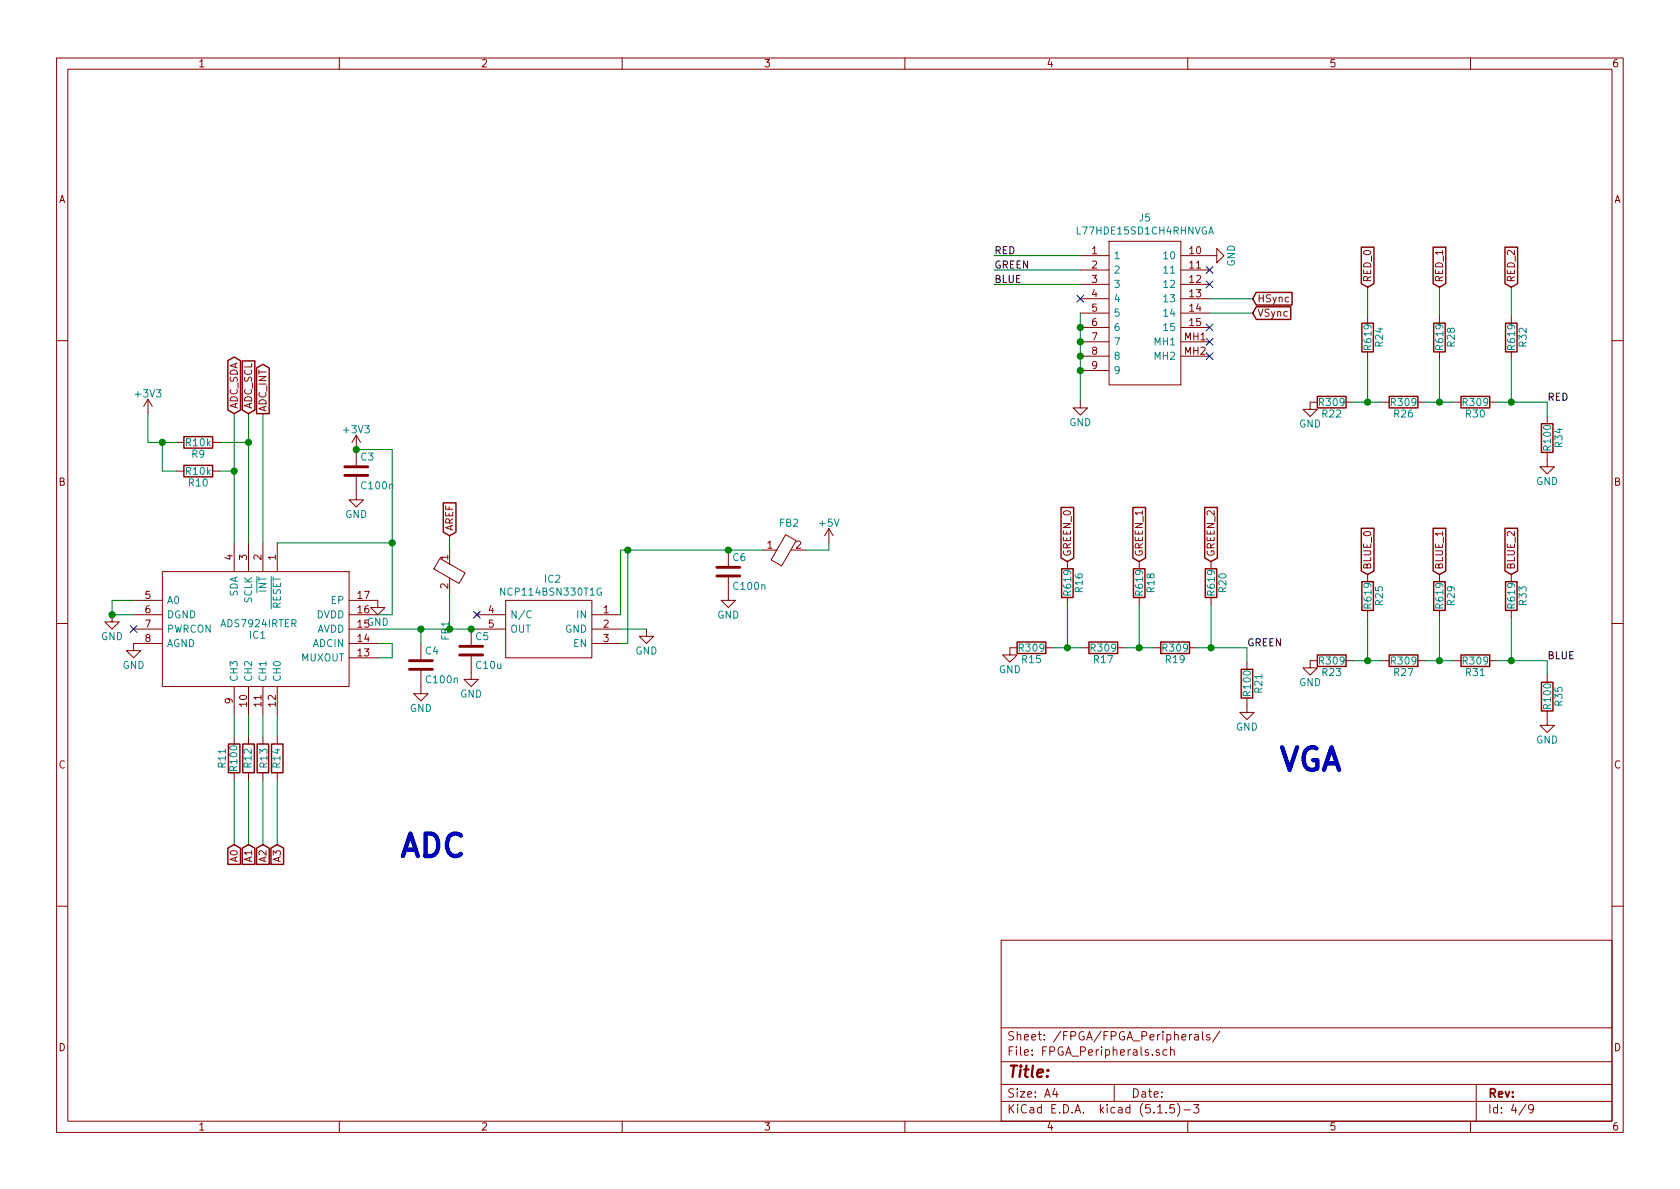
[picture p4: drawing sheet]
EESchema Schematic File Version 4
EELAYER 30 0
EELAYER END
$Descr A4 11693 8268
encoding utf-8
Sheet 4 9
Title ""
Date ""
Rev ""
Comp ""
Comment1 ""
Comment2 ""
Comment3 ""
Comment4 ""
$EndDescr
Wire Wire Line
	1630 4970 1630 5120
Wire Wire Line
	1730 4970 1730 5120
Wire Wire Line
	1830 4970 1830 5120
Wire Wire Line
	1930 4970 1930 5120
Wire Wire Line
	930  4170 780  4170
Wire Wire Line
	780  4170 780  4270
Wire Wire Line
	780  4270 930  4270
Connection ~ 780  4270
Wire Wire Line
	5770 3820 5770 3770
Connection ~ 4370 3820
Wire Wire Line
	4370 3820 4320 3820
Wire Wire Line
	4320 3820 4320 4270
Wire Wire Line
	4320 4470 4370 4470
Wire Wire Line
	4370 3820 4370 4470
Wire Wire Line
	4500 4370 4320 4370
Wire Wire Line
	3130 4370 3130 4120
Wire Wire Line
	3130 3820 3130 3720
Wire Wire Line
	2930 4370 2930 4470
Wire Wire Line
	2630 4270 2730 4270
Wire Wire Line
	2730 4270 2730 3770
Wire Wire Line
	2730 3120 2480 3120
Wire Wire Line
	1930 3770 2730 3770
Connection ~ 2730 3770
Wire Wire Line
	2730 3770 2730 3120
Connection ~ 3130 4370
Connection ~ 2930 4370
Wire Wire Line
	2930 4370 3130 4370
Wire Wire Line
	2630 4370 2930 4370
Wire Wire Line
	2630 4470 2730 4470
Wire Wire Line
	2730 4470 2730 4570
Wire Wire Line
	2730 4570 2630 4570
Wire Wire Line
	1830 3770 1830 2870
Wire Wire Line
	1630 3770 1630 3270
Text GLabel 1830 2870 1    50   Output ~ 0
ADC_INT
Text GLabel 1630 2870 1    50   BiDi ~ 0
ADC_SDA
Text GLabel 1730 2870 1    50   Input ~ 0
ADC_SCL
Wire Wire Line
	1030 2870 1030 3070
Wire Wire Line
	1030 3070 1130 3070
Wire Wire Line
	1130 3070 1130 3270
Wire Wire Line
	1130 3270 1230 3270
Connection ~ 1130 3070
Wire Wire Line
	1130 3070 1230 3070
Wire Wire Line
	1530 3270 1630 3270
Connection ~ 1630 3270
Text Notes 2770 5980 0    157  ~ 31
ADC
Wire Wire Line
	1630 5420 1630 5870
Wire Wire Line
	1730 5420 1730 5870
Wire Wire Line
	1830 5420 1830 5870
Wire Wire Line
	1930 5420 1930 5870
NoConn ~ 930  4370
Wire Wire Line
	4370 3820 5070 3820
Connection ~ 3280 4370
Wire Wire Line
	3280 4370 3320 4370
Wire Wire Line
	3130 4370 3280 4370
Wire Wire Line
	5610 3820 5770 3820
Connection ~ 5070 3820
Wire Wire Line
	5070 3820 5310 3820
Connection ~ 2480 3120
NoConn ~ 3320 4270
Text Notes 8890 5380 0    157  ~ 31
VGA
Wire Wire Line
	8420 2070 8720 2070
Wire Wire Line
	8420 2170 8720 2170
NoConn ~ 7520 2070
Wire Wire Line
	10520 2190 10520 1990
Wire Wire Line
	10020 2190 10020 1990
Wire Wire Line
	9520 2190 9520 1990
Text GLabel 9520 1990 1    50   Input ~ 0
RED_0
Text GLabel 10020 1990 1    50   Input ~ 0
RED_1
Text GLabel 10520 1990 1    50   Input ~ 0
RED_2
Text GLabel 7430 3900 1    50   Input ~ 0
GREEN_0
Text GLabel 7930 3900 1    50   Input ~ 0
GREEN_1
Text GLabel 8430 3900 1    50   Input ~ 0
GREEN_2
Text GLabel 9520 3990 1    50   Input ~ 0
BLUE_0
Text GLabel 10020 3990 1    50   Input ~ 0
BLUE_1
Text GLabel 10520 3990 1    50   Input ~ 0
BLUE_2
Wire Wire Line
	9420 2790 9520 2790
Wire Wire Line
	9520 2490 9520 2790
Connection ~ 9520 2790
Wire Wire Line
	9520 2790 9620 2790
Wire Wire Line
	9920 2790 10020 2790
Wire Wire Line
	10020 2490 10020 2790
Connection ~ 10020 2790
Wire Wire Line
	10020 2790 10120 2790
Wire Wire Line
	10420 2790 10520 2790
Wire Wire Line
	10520 2790 10520 2490
Wire Wire Line
	10520 2790 10770 2790
Wire Wire Line
	10770 2790 10770 2890
Connection ~ 10520 2790
Text Label 10770 2790 0    50   ~ 0
RED
Wire Wire Line
	9420 4590 9520 4590
Wire Wire Line
	9520 4290 9520 4590
Connection ~ 9520 4590
Wire Wire Line
	9520 4590 9620 4590
Wire Wire Line
	9920 4590 10020 4590
Wire Wire Line
	10020 4290 10020 4590
Connection ~ 10020 4590
Wire Wire Line
	10020 4590 10120 4590
Wire Wire Line
	10420 4590 10520 4590
Wire Wire Line
	10520 4590 10520 4290
Wire Wire Line
	10520 4590 10770 4590
Wire Wire Line
	10770 4590 10770 4690
Connection ~ 10520 4590
Text Label 10770 4590 0    50   ~ 0
BLUE
Wire Wire Line
	7330 4500 7430 4500
Wire Wire Line
	7430 4200 7430 4500
Connection ~ 7430 4500
Wire Wire Line
	7430 4500 7530 4500
Wire Wire Line
	7830 4500 7930 4500
Wire Wire Line
	7930 4200 7930 4500
Connection ~ 7930 4500
Wire Wire Line
	7930 4500 8030 4500
Wire Wire Line
	8330 4500 8430 4500
Wire Wire Line
	8430 4500 8430 4200
Wire Wire Line
	8430 4500 8680 4500
Wire Wire Line
	8680 4500 8680 4600
Connection ~ 8430 4500
Text Label 8680 4500 0    50   ~ 0
GREEN
Wire Wire Line
	7520 1770 6920 1770
Wire Wire Line
	7520 1870 6920 1870
Wire Wire Line
	7520 1970 6920 1970
Text Label 6920 1770 0    50   ~ 0
RED
Text Label 6920 1870 0    50   ~ 0
GREEN
Text Label 6920 1970 0    50   ~ 0
BLUE
Text GLabel 1630 5870 3    50   Input ~ 0
A0
Text GLabel 1730 5870 3    50   Input ~ 0
A1
Text GLabel 1830 5870 3    50   Input ~ 0
A2
Text GLabel 1930 5870 3    50   Input ~ 0
A3
Wire Wire Line
	1630 3270 1630 2870
Wire Wire Line
	1730 3070 1730 2870
Wire Wire Line
	1730 3770 1730 3070
Connection ~ 1730 3070
Wire Wire Line
	1530 3070 1730 3070
$Comp
L power:GND #PWR?
U 1 1
P 930 4470
AR Path="/5E74E3FF/5E74F3C5/5F2354E7" Ref="#PWR?"  Part="1" 
AR Path="/5E74E3FF/5F1EBE7A/5F2354E7" Ref="#PWR010"  Part="1" 
F 0 "#PWR010" H 930 4220 50  0001 C CNN
F 1 "GND" H 930 4320 50  0000 C CNN
F 2 "" H 930 4470 50  0001 C CNN
F 3 "" H 930 4470 50  0001 C CNN
	1    930  4470
	1    0    0    -1  
$EndComp
$Comp
L power:GND #PWR?
U 1 1
P 780 4270
AR Path="/5E74E3FF/5E74F3C5/5F2354ED" Ref="#PWR?"  Part="1" 
AR Path="/5E74E3FF/5F1EBE7A/5F2354ED" Ref="#PWR09"  Part="1" 
F 0 "#PWR09" H 780 4020 50  0001 C CNN
F 1 "GND" H 780 4120 50  0000 C CNN
F 2 "" H 780 4270 50  0001 C CNN
F 3 "" H 780 4270 50  0001 C CNN
	1    780  4270
	1    0    0    -1  
$EndComp
$Comp
L power:+5V #PWR?
U 1 1
P 5770 3770
AR Path="/5E74E3FF/5E74F3C5/5F2354F7" Ref="#PWR?"  Part="1" 
AR Path="/5E74E3FF/5F1EBE7A/5F2354F7" Ref="#PWR019"  Part="1" 
F 0 "#PWR019" H 5770 3620 50  0001 C CNN
F 1 "+5V" H 5770 3910 50  0000 C CNN
F 2 "" H 5770 3770 50  0001 C CNN
F 3 "" H 5770 3770 50  0001 C CNN
	1    5770 3770
	1    0    0    -1  
$EndComp
$Comp
L power:GND #PWR?
U 1 1
P 5070 4120
AR Path="/5E74E3FF/5E74F3C5/5F235500" Ref="#PWR?"  Part="1" 
AR Path="/5E74E3FF/5F1EBE7A/5F235500" Ref="#PWR018"  Part="1" 
F 0 "#PWR018" H 5070 3870 50  0001 C CNN
F 1 "GND" H 5070 3970 50  0000 C CNN
F 2 "" H 5070 4120 50  0001 C CNN
F 3 "" H 5070 4120 50  0001 C CNN
	1    5070 4120
	1    0    0    -1  
$EndComp
$Comp
L power:GND #PWR?
U 1 1
P 3280 4670
AR Path="/5E74E3FF/5E74F3C5/5F23550A" Ref="#PWR?"  Part="1" 
AR Path="/5E74E3FF/5F1EBE7A/5F23550A" Ref="#PWR016"  Part="1" 
F 0 "#PWR016" H 3280 4420 50  0001 C CNN
F 1 "GND" H 3280 4520 50  0000 C CNN
F 2 "" H 3280 4670 50  0001 C CNN
F 3 "" H 3280 4670 50  0001 C CNN
	1    3280 4670
	1    0    0    -1  
$EndComp
$Comp
L power:GND #PWR?
U 1 1
P 2930 4770
AR Path="/5E74E3FF/5E74F3C5/5F235514" Ref="#PWR?"  Part="1" 
AR Path="/5E74E3FF/5F1EBE7A/5F235514" Ref="#PWR015"  Part="1" 
F 0 "#PWR015" H 2930 4520 50  0001 C CNN
F 1 "GND" H 2930 4620 50  0000 C CNN
F 2 "" H 2930 4770 50  0001 C CNN
F 3 "" H 2930 4770 50  0001 C CNN
	1    2930 4770
	1    0    0    -1  
$EndComp
$Comp
L power:GND #PWR?
U 1 1
P 2480 3420
AR Path="/5E74E3FF/5E74F3C5/5F235520" Ref="#PWR?"  Part="1" 
AR Path="/5E74E3FF/5F1EBE7A/5F235520" Ref="#PWR013"  Part="1" 
F 0 "#PWR013" H 2480 3170 50  0001 C CNN
F 1 "GND" H 2480 3270 50  0000 C CNN
F 2 "" H 2480 3420 50  0001 C CNN
F 3 "" H 2480 3420 50  0001 C CNN
	1    2480 3420
	1    0    0    -1  
$EndComp
$Comp
L power:+3V3 #PWR?
U 1 1
P 2480 3120
AR Path="/5E74E3FF/5E74F3C5/5F235526" Ref="#PWR?"  Part="1" 
AR Path="/5E74E3FF/5F1EBE7A/5F235526" Ref="#PWR012"  Part="1" 
F 0 "#PWR012" H 2480 2970 50  0001 C CNN
F 1 "+3V3" H 2480 3260 50  0000 C CNN
F 2 "" H 2480 3120 50  0001 C CNN
F 3 "" H 2480 3120 50  0001 C CNN
	1    2480 3120
	1    0    0    -1  
$EndComp
$Comp
L power:+3V3 #PWR?
U 1 1
P 1030 2870
AR Path="/5E74E3FF/5E74F3C5/5F23553A" Ref="#PWR?"  Part="1" 
AR Path="/5E74E3FF/5F1EBE7A/5F23553A" Ref="#PWR011"  Part="1" 
F 0 "#PWR011" H 1030 2720 50  0001 C CNN
F 1 "+3V3" H 1030 3010 50  0000 C CNN
F 2 "" H 1030 2870 50  0001 C CNN
F 3 "" H 1030 2870 50  0001 C CNN
	1    1030 2870
	1    0    0    -1  
$EndComp
$Comp
L TFG20:ADS7924IRTER IC?
U 1 1
P 1930 3770
AR Path="/5E74E3FF/5E74F3C5/5F235551" Ref="IC?"  Part="1" 
AR Path="/5E74E3FF/5F1EBE7A/5F235551" Ref="IC1"  Part="1" 
F 0 "IC1" V 2570 3570 50  0000 L CNN
F 1 "ADS7924IRTER" V 2490 3370 50  0000 L CNN
F 2 "TFG_20:QFN50P300X300X80-17N-D" H 2980 4270 50  0001 L CNN
F 3 "http://www.ti.com/lit/gpn/ads7924" H 2980 4170 50  0001 L CNN
F 4 "12-bit, 4-ch MUX input SAR ADC with Intelligent System Power Control" H 2980 4070 50  0001 L CNN "Description"
F 5 "0.8" H 2980 3970 50  0001 L CNN "Height"
F 6 "595-ADS7924IRTER" H 2980 3870 50  0001 L CNN "Mouser Part Number"
F 7 "https://www.mouser.com/Search/Refine.aspx?Keyword=595-ADS7924IRTER" H 2980 3770 50  0001 L CNN "Mouser Price/Stock"
F 8 "Texas Instruments" H 2980 3670 50  0001 L CNN "Manufacturer_Name"
F 9 "ADS7924IRTER" H 2980 3570 50  0001 L CNN "Manufacturer_Part_Number"
	1    1930 3770
	0    1    1    0   
$EndComp
$Comp
L TFG20:R100 R?
U 1 1
P 1830 5270
AR Path="/5E74E3FF/5E74F3C5/5F23555E" Ref="R?"  Part="1" 
AR Path="/5E74E3FF/5F1EBE7A/5F23555E" Ref="R13"  Part="1" 
F 0 "R13" V 1820 5270 50  0000 C CNN
F 1 "R100" V 1830 5270 50  0001 C CNN
F 2 "Resistor_SMD:R_0402_1005Metric" V 1760 5270 50  0001 C CNN
F 3 "https://es.rs-online.com/web/p/resistencias-fijas-para-montaje-en-superficie/8121739/" H 1830 5270 50  0001 C CNN
	1    1830 5270
	-1   0    0    1   
$EndComp
$Comp
L TFG20:R100 R?
U 1 1
P 1730 5270
AR Path="/5E74E3FF/5E74F3C5/5F235564" Ref="R?"  Part="1" 
AR Path="/5E74E3FF/5F1EBE7A/5F235564" Ref="R12"  Part="1" 
F 0 "R12" V 1730 5270 50  0000 C CNN
F 1 "R100" V 1730 5270 50  0001 C CNN
F 2 "Resistor_SMD:R_0402_1005Metric" V 1660 5270 50  0001 C CNN
F 3 "https://es.rs-online.com/web/p/resistencias-fijas-para-montaje-en-superficie/8121739/" H 1730 5270 50  0001 C CNN
	1    1730 5270
	-1   0    0    1   
$EndComp
$Comp
L TFG20:R100 R?
U 1 1
P 1630 5270
AR Path="/5E74E3FF/5E74F3C5/5F23556A" Ref="R?"  Part="1" 
AR Path="/5E74E3FF/5F1EBE7A/5F23556A" Ref="R11"  Part="1" 
F 0 "R11" V 1710 5270 50  0000 C CNN
F 1 "R100" V 1630 5270 50  0000 C CNN
F 2 "Resistor_SMD:R_0402_1005Metric" V 1560 5270 50  0001 C CNN
F 3 "https://es.rs-online.com/web/p/resistencias-fijas-para-montaje-en-superficie/8121739/" H 1630 5270 50  0001 C CNN
	1    1630 5270
	-1   0    0    1   
$EndComp
$Comp
L TFG20:R10k R?
U 1 1
P 1380 3070
AR Path="/5E74E3FF/5E74F3C5/5F235574" Ref="R?"  Part="1" 
AR Path="/5E74E3FF/5F1EBE7A/5F235574" Ref="R9"  Part="1" 
F 0 "R9" V 1460 3070 50  0000 C CNN
F 1 "R10k" V 1380 3070 50  0000 C CNN
F 2 "Resistor_SMD:R_0402_1005Metric" V 1310 3070 50  0001 C CNN
F 3 "https://es.rs-online.com/web/p/resistencias-fijas-para-montaje-en-superficie/6784697/" H 1380 3070 50  0001 C CNN
	1    1380 3070
	0    1    1    0   
$EndComp
$Comp
L TFG20:R10k R?
U 1 1
P 1380 3270
AR Path="/5E74E3FF/5E74F3C5/5F23557A" Ref="R?"  Part="1" 
AR Path="/5E74E3FF/5F1EBE7A/5F23557A" Ref="R10"  Part="1" 
F 0 "R10" V 1460 3270 50  0000 C CNN
F 1 "R10k" V 1380 3270 50  0000 C CNN
F 2 "Resistor_SMD:R_0402_1005Metric" V 1310 3270 50  0001 C CNN
F 3 "https://es.rs-online.com/web/p/resistencias-fijas-para-montaje-en-superficie/6784697/" H 1380 3270 50  0001 C CNN
	1    1380 3270
	0    1    1    0   
$EndComp
$Comp
L power:GND #PWR?
U 1 1
P 2630 4170
AR Path="/5E74E3FF/5E74F3C5/5F235581" Ref="#PWR?"  Part="1" 
AR Path="/5E74E3FF/5F1EBE7A/5F235581" Ref="#PWR014"  Part="1" 
F 0 "#PWR014" H 2630 3920 50  0001 C CNN
F 1 "GND" H 2630 4020 50  0000 C CNN
F 2 "" H 2630 4170 50  0001 C CNN
F 3 "" H 2630 4170 50  0001 C CNN
	1    2630 4170
	1    0    0    -1  
$EndComp
$Comp
L TFG20:C100n C?
U 1 1
P 5070 3970
AR Path="/5E74E3FF/5E74F3C5/5F235588" Ref="C?"  Part="1" 
AR Path="/5E74E3FF/5F1EBE7A/5F235588" Ref="C6"  Part="1" 
F 0 "C6" H 5095 4070 50  0000 L CNN
F 1 "C100n" H 5095 3870 50  0000 L CNN
F 2 "Capacitor_SMD:C_0603_1608Metric" H 5108 3820 50  0001 C CNN
F 3 "https://es.rs-online.com/web/p/mlccs-condensadores-ceramicos-multicapa/2644630/" H 5070 3970 50  0001 C CNN
	1    5070 3970
	1    0    0    -1  
$EndComp
$Comp
L TFG20:C10u C?
U 1 1
P 3280 4520
AR Path="/5E74E3FF/5E74F3C5/5F23558E" Ref="C?"  Part="1" 
AR Path="/5E74E3FF/5F1EBE7A/5F23558E" Ref="C5"  Part="1" 
F 0 "C5" H 3305 4620 50  0000 L CNN
F 1 "C10u" H 3305 4420 50  0000 L CNN
F 2 "Capacitor_SMD:C_0603_1608Metric" H 3318 4370 50  0001 C CNN
F 3 "https://es.rs-online.com/web/p/mlccs-condensadores-ceramicos-multicapa/7882893/" H 3280 4520 50  0001 C CNN
	1    3280 4520
	1    0    0    -1  
$EndComp
$Comp
L TFG20:C100n C?
U 1 1
P 2930 4620
AR Path="/5E74E3FF/5E74F3C5/5F235597" Ref="C?"  Part="1" 
AR Path="/5E74E3FF/5F1EBE7A/5F235597" Ref="C4"  Part="1" 
F 0 "C4" H 2955 4720 50  0000 L CNN
F 1 "C100n" H 2955 4520 50  0000 L CNN
F 2 "Capacitor_SMD:C_0603_1608Metric" H 2968 4470 50  0001 C CNN
F 3 "https://es.rs-online.com/web/p/mlccs-condensadores-ceramicos-multicapa/2644630/" H 2930 4620 50  0001 C CNN
	1    2930 4620
	1    0    0    -1  
$EndComp
$Comp
L TFG20:BLM18KG331SN1D FB?
U 1 1
P 5450 3820
AR Path="/5E74E3FF/5E74F3C5/5F2355A6" Ref="FB?"  Part="1" 
AR Path="/5E74E3FF/5F1EBE7A/5F2355A6" Ref="FB2"  Part="1" 
F 0 "FB2" H 5420 4010 50  0000 L CNN
F 1 "BLM18KG331SN1D" H 5798 3695 50  0001 L CNN
F 2 "TFG_20:BEADC1608X95N" H 6100 3920 50  0001 L CNN
F 3 "http://uk.rs-online.com/web/p/products/7926265P" H 6100 3820 50  0001 L CNN
F 4 "BLM18_N1D Series EMI Suppression Filter 330+/-25% at 100MHz 1.7A @85" H 6100 3720 50  0001 L CNN "Description"
F 5 "0.95" H 6100 3620 50  0001 L CNN "Height"
F 6 "7926265P" H 6100 3520 50  0001 L CNN "RS Part Number"
F 7 "http://uk.rs-online.com/web/p/products/7926265P" H 6100 3420 50  0001 L CNN "RS Price/Stock"
F 8 "Murata Electronics" H 6100 3320 50  0001 L CNN "Manufacturer_Name"
F 9 "BLM18KG331SN1D" H 6100 3220 50  0001 L CNN "Manufacturer_Part_Number"
	1    5450 3820
	1    0    0    -1  
$EndComp
$Comp
L TFG20:BLM18KG331SN1D FB?
U 1 1
P 3130 3960
AR Path="/5E74E3FF/5E74F3C5/5F2355B2" Ref="FB?"  Part="1" 
AR Path="/5E74E3FF/5F1EBE7A/5F2355B2" Ref="FB1"  Part="1" 
F 0 "FB1" H 3478 3935 50  0000 L CNN
F 1 "BLM18KG331SN1D" H 3478 3835 50  0001 L CNN
F 2 "TFG_20:BEADC1608X95N" H 3780 4060 50  0001 L CNN
F 3 "http://uk.rs-online.com/web/p/products/7926265P" H 3780 3960 50  0001 L CNN
F 4 "BLM18_N1D Series EMI Suppression Filter 330+/-25% at 100MHz 1.7A @85" H 3780 3860 50  0001 L CNN "Description"
F 5 "0.95" H 3780 3760 50  0001 L CNN "Height"
F 6 "7926265P" H 3780 3660 50  0001 L CNN "RS Part Number"
F 7 "http://uk.rs-online.com/web/p/products/7926265P" H 3780 3560 50  0001 L CNN "RS Price/Stock"
F 8 "Murata Electronics" H 3780 3460 50  0001 L CNN "Manufacturer_Name"
F 9 "BLM18KG331SN1D" H 3780 3360 50  0001 L CNN "Manufacturer_Part_Number"
	1    3130 3960
	0    1    1    0   
$EndComp
$Comp
L TFG20:C100n C?
U 1 1
P 2480 3270
AR Path="/5E74E3FF/5E74F3C5/5F2355B8" Ref="C?"  Part="1" 
AR Path="/5E74E3FF/5F1EBE7A/5F2355B8" Ref="C3"  Part="1" 
F 0 "C3" H 2505 3370 50  0000 L CNN
F 1 "C100n" H 2505 3170 50  0000 L CNN
F 2 "Capacitor_SMD:C_0603_1608Metric" H 2518 3120 50  0001 C CNN
F 3 "https://es.rs-online.com/web/p/mlccs-condensadores-ceramicos-multicapa/2644630/" H 2480 3270 50  0001 C CNN
	1    2480 3270
	1    0    0    -1  
$EndComp
$Comp
L TFG20:NCP114BSN330T1G IC?
U 1 1
P 4320 4270
AR Path="/5E74E3FF/5E74F3C5/5F2355C5" Ref="IC?"  Part="1" 
AR Path="/5E74E3FF/5F1EBE7A/5F2355C5" Ref="IC2"  Part="1" 
F 0 "IC2" H 4730 4520 50  0000 L CNN
F 1 "NCP114BSN330T1G" H 4440 4430 50  0000 L CNN
F 2 "TFG_20:SOT95P275X110-5N" H 5170 4370 50  0001 L CNN
F 3 "http://uk.rs-online.com/web/p/products/1263179P" H 5170 4270 50  0001 L CNN
F 4 "LDO 300mA 1.7-5.5 Vin 3.3 Vout TSOP-5" H 5170 4170 50  0001 L CNN "Description"
F 5 "1.1" H 5170 4070 50  0001 L CNN "Height"
F 6 "1263179P" H 5170 3970 50  0001 L CNN "RS Part Number"
F 7 "http://uk.rs-online.com/web/p/products/1263179P" H 5170 3870 50  0001 L CNN "RS Price/Stock"
F 8 "ON Semiconductor" H 5170 3770 50  0001 L CNN "Manufacturer_Name"
F 9 "NCP114BSN330T1G" H 5170 3670 50  0001 L CNN "Manufacturer_Part_Number"
	1    4320 4270
	-1   0    0    -1  
$EndComp
$Comp
L power:GND #PWR?
U 1 1
P 4500 4370
AR Path="/5E74E3FF/5E74F3C5/5F2355CC" Ref="#PWR?"  Part="1" 
AR Path="/5E74E3FF/5F1EBE7A/5F2355CC" Ref="#PWR017"  Part="1" 
F 0 "#PWR017" H 4500 4120 50  0001 C CNN
F 1 "GND" H 4500 4220 50  0000 C CNN
F 2 "" H 4500 4370 50  0001 C CNN
F 3 "" H 4500 4370 50  0001 C CNN
	1    4500 4370
	1    0    0    -1  
$EndComp
$Comp
L power:GND #PWR?
U 1 1
P 7520 2780
AR Path="/5E74E3FF/5E74F3C5/5F2355DC" Ref="#PWR?"  Part="1" 
AR Path="/5E74E3FF/5F1EBE7A/5F2355DC" Ref="#PWR021"  Part="1" 
F 0 "#PWR021" H 7520 2530 50  0001 C CNN
F 1 "GND" H 7520 2630 50  0000 C CNN
F 2 "" H 7520 2780 50  0001 C CNN
F 3 "" H 7520 2780 50  0001 C CNN
	1    7520 2780
	1    0    0    -1  
$EndComp
$Comp
L power:GND #PWR?
U 1 1
P 10770 3190
AR Path="/5E74E3FF/5E74F3C5/5F23562F" Ref="#PWR?"  Part="1" 
AR Path="/5E74E3FF/5F1EBE7A/5F23562F" Ref="#PWR026"  Part="1" 
F 0 "#PWR026" H 10770 2940 50  0001 C CNN
F 1 "GND" H 10770 3040 50  0000 C CNN
F 2 "" H 10770 3190 50  0001 C CNN
F 3 "" H 10770 3190 50  0001 C CNN
	1    10770 3190
	1    0    0    -1  
$EndComp
$Comp
L power:GND #PWR?
U 1 1
P 9120 2790
AR Path="/5E74E3FF/5E74F3C5/5F235635" Ref="#PWR?"  Part="1" 
AR Path="/5E74E3FF/5F1EBE7A/5F235635" Ref="#PWR024"  Part="1" 
F 0 "#PWR024" H 9120 2540 50  0001 C CNN
F 1 "GND" H 9120 2640 50  0000 C CNN
F 2 "" H 9120 2790 50  0001 C CNN
F 3 "" H 9120 2790 50  0001 C CNN
	1    9120 2790
	1    0    0    -1  
$EndComp
$Comp
L power:GND #PWR?
U 1 1
P 10770 4990
AR Path="/5E74E3FF/5E74F3C5/5F235673" Ref="#PWR?"  Part="1" 
AR Path="/5E74E3FF/5F1EBE7A/5F235673" Ref="#PWR027"  Part="1" 
F 0 "#PWR027" H 10770 4740 50  0001 C CNN
F 1 "GND" H 10770 4840 50  0000 C CNN
F 2 "" H 10770 4990 50  0001 C CNN
F 3 "" H 10770 4990 50  0001 C CNN
	1    10770 4990
	1    0    0    -1  
$EndComp
$Comp
L power:GND #PWR?
U 1 1
P 9120 4590
AR Path="/5E74E3FF/5E74F3C5/5F235679" Ref="#PWR?"  Part="1" 
AR Path="/5E74E3FF/5F1EBE7A/5F235679" Ref="#PWR025"  Part="1" 
F 0 "#PWR025" H 9120 4340 50  0001 C CNN
F 1 "GND" H 9120 4440 50  0000 C CNN
F 2 "" H 9120 4590 50  0001 C CNN
F 3 "" H 9120 4590 50  0001 C CNN
	1    9120 4590
	1    0    0    -1  
$EndComp
$Comp
L power:GND #PWR?
U 1 1
P 8680 4900
AR Path="/5E74E3FF/5E74F3C5/5F2356B7" Ref="#PWR?"  Part="1" 
AR Path="/5E74E3FF/5F1EBE7A/5F2356B7" Ref="#PWR023"  Part="1" 
F 0 "#PWR023" H 8680 4650 50  0001 C CNN
F 1 "GND" H 8680 4750 50  0000 C CNN
F 2 "" H 8680 4900 50  0001 C CNN
F 3 "" H 8680 4900 50  0001 C CNN
	1    8680 4900
	1    0    0    -1  
$EndComp
$Comp
L power:GND #PWR?
U 1 1
P 7030 4500
AR Path="/5E74E3FF/5E74F3C5/5F2356BD" Ref="#PWR?"  Part="1" 
AR Path="/5E74E3FF/5F1EBE7A/5F2356BD" Ref="#PWR020"  Part="1" 
F 0 "#PWR020" H 7030 4250 50  0001 C CNN
F 1 "GND" H 7030 4350 50  0000 C CNN
F 2 "" H 7030 4500 50  0001 C CNN
F 3 "" H 7030 4500 50  0001 C CNN
	1    7030 4500
	1    0    0    -1  
$EndComp
$Comp
L TFG20:R100 R35
U 1 1
P 10770 4840
F 0 "R35" V 10850 4840 50  0000 C CNN
F 1 "R100" V 10770 4840 50  0000 C CNN
F 2 "Resistor_SMD:R_0402_1005Metric" V 10700 4840 50  0001 C CNN
F 3 "https://es.rs-online.com/web/p/resistencias-fijas-para-montaje-en-superficie/8121739/" H 10770 4840 50  0001 C CNN
	1    10770 4840
	1    0    0    -1  
$EndComp
$Comp
L TFG20:R100 R?
U 1 1
P 1930 5270
AR Path="/5E74E3FF/5E74F3C5/5F235558" Ref="R?"  Part="1" 
AR Path="/5E74E3FF/5F1EBE7A/5F235558" Ref="R14"  Part="1" 
F 0 "R14" V 1930 5270 50  0000 C CNN
F 1 "R100" V 1930 5270 50  0001 C CNN
F 2 "Resistor_SMD:R_0402_1005Metric" V 1860 5270 50  0001 C CNN
F 3 "https://es.rs-online.com/web/p/resistencias-fijas-para-montaje-en-superficie/8121739/" H 1930 5270 50  0001 C CNN
	1    1930 5270
	-1   0    0    1   
$EndComp
$Comp
L TFG20:R619 R24
U 1 1
P 9520 2340
F 0 "R24" V 9600 2340 50  0000 C CNN
F 1 "R619" V 9520 2340 50  0000 C CNN
F 2 "Resistor_SMD:R_0402_1005Metric" V 9450 2340 50  0001 C CNN
F 3 "https://es.rs-online.com/web/p/resistencias-fijas-para-montaje-en-superficie/1226449/" H 9520 2340 50  0001 C CNN
	1    9520 2340
	1    0    0    -1  
$EndComp
$Comp
L TFG20:R619 R28
U 1 1
P 10020 2340
F 0 "R28" V 10100 2340 50  0000 C CNN
F 1 "R619" V 10020 2340 50  0000 C CNN
F 2 "Resistor_SMD:R_0402_1005Metric" V 9950 2340 50  0001 C CNN
F 3 "https://es.rs-online.com/web/p/resistencias-fijas-para-montaje-en-superficie/1226449/" H 10020 2340 50  0001 C CNN
	1    10020 2340
	1    0    0    -1  
$EndComp
$Comp
L TFG20:R619 R32
U 1 1
P 10520 2340
F 0 "R32" V 10600 2340 50  0000 C CNN
F 1 "R619" V 10520 2340 50  0000 C CNN
F 2 "Resistor_SMD:R_0402_1005Metric" V 10450 2340 50  0001 C CNN
F 3 "https://es.rs-online.com/web/p/resistencias-fijas-para-montaje-en-superficie/1226449/" H 10520 2340 50  0001 C CNN
	1    10520 2340
	1    0    0    -1  
$EndComp
$Comp
L TFG20:R619 R33
U 1 1
P 10520 4140
F 0 "R33" V 10600 4140 50  0000 C CNN
F 1 "R619" V 10520 4140 50  0000 C CNN
F 2 "Resistor_SMD:R_0402_1005Metric" V 10450 4140 50  0001 C CNN
F 3 "https://es.rs-online.com/web/p/resistencias-fijas-para-montaje-en-superficie/1226449/" H 10520 4140 50  0001 C CNN
	1    10520 4140
	1    0    0    -1  
$EndComp
$Comp
L TFG20:R619 R29
U 1 1
P 10020 4140
F 0 "R29" V 10100 4140 50  0000 C CNN
F 1 "R619" V 10020 4140 50  0000 C CNN
F 2 "Resistor_SMD:R_0402_1005Metric" V 9950 4140 50  0001 C CNN
F 3 "https://es.rs-online.com/web/p/resistencias-fijas-para-montaje-en-superficie/1226449/" H 10020 4140 50  0001 C CNN
	1    10020 4140
	1    0    0    -1  
$EndComp
$Comp
L TFG20:R619 R25
U 1 1
P 9520 4140
F 0 "R25" V 9600 4140 50  0000 C CNN
F 1 "R619" V 9520 4140 50  0000 C CNN
F 2 "Resistor_SMD:R_0402_1005Metric" V 9450 4140 50  0001 C CNN
F 3 "https://es.rs-online.com/web/p/resistencias-fijas-para-montaje-en-superficie/1226449/" H 9520 4140 50  0001 C CNN
	1    9520 4140
	1    0    0    -1  
$EndComp
$Comp
L TFG20:R619 R20
U 1 1
P 8430 4050
F 0 "R20" V 8510 4050 50  0000 C CNN
F 1 "R619" V 8430 4050 50  0000 C CNN
F 2 "Resistor_SMD:R_0402_1005Metric" V 8360 4050 50  0001 C CNN
F 3 "https://es.rs-online.com/web/p/resistencias-fijas-para-montaje-en-superficie/1226449/" H 8430 4050 50  0001 C CNN
	1    8430 4050
	1    0    0    -1  
$EndComp
$Comp
L TFG20:R619 R18
U 1 1
P 7930 4050
F 0 "R18" V 8010 4050 50  0000 C CNN
F 1 "R619" V 7930 4050 50  0000 C CNN
F 2 "Resistor_SMD:R_0402_1005Metric" V 7860 4050 50  0001 C CNN
F 3 "https://es.rs-online.com/web/p/resistencias-fijas-para-montaje-en-superficie/1226449/" H 7930 4050 50  0001 C CNN
	1    7930 4050
	1    0    0    -1  
$EndComp
$Comp
L TFG20:R619 R16
U 1 1
P 7430 4050
F 0 "R16" V 7510 4050 50  0000 C CNN
F 1 "R619" V 7430 4050 50  0000 C CNN
F 2 "Resistor_SMD:R_0402_1005Metric" V 7360 4050 50  0001 C CNN
F 3 "https://es.rs-online.com/web/p/resistencias-fijas-para-montaje-en-superficie/1226449/" H 7430 4050 50  0001 C CNN
	1    7430 4050
	1    0    0    -1  
$EndComp
$Comp
L TFG20:R309 R15
U 1 1
P 7180 4500
F 0 "R15" V 7260 4500 50  0000 C CNN
F 1 "R309" V 7180 4500 50  0000 C CNN
F 2 "Resistor_SMD:R_0805_2012Metric" V 7110 4500 50  0001 C CNN
F 3 "https://es.rs-online.com/web/p/resistencias-fijas-para-montaje-en-superficie/7085979/" H 7180 4500 50  0001 C CNN
	1    7180 4500
	0    1    1    0   
$EndComp
$Comp
L TFG20:R309 R17
U 1 1
P 7680 4500
F 0 "R17" V 7760 4500 50  0000 C CNN
F 1 "R309" V 7680 4500 50  0000 C CNN
F 2 "Resistor_SMD:R_0805_2012Metric" V 7610 4500 50  0001 C CNN
F 3 "https://es.rs-online.com/web/p/resistencias-fijas-para-montaje-en-superficie/7085979/" H 7680 4500 50  0001 C CNN
	1    7680 4500
	0    1    1    0   
$EndComp
$Comp
L TFG20:R309 R19
U 1 1
P 8180 4500
F 0 "R19" V 8260 4500 50  0000 C CNN
F 1 "R309" V 8180 4500 50  0000 C CNN
F 2 "Resistor_SMD:R_0805_2012Metric" V 8110 4500 50  0001 C CNN
F 3 "https://es.rs-online.com/web/p/resistencias-fijas-para-montaje-en-superficie/7085979/" H 8180 4500 50  0001 C CNN
	1    8180 4500
	0    1    1    0   
$EndComp
$Comp
L TFG20:R309 R23
U 1 1
P 9270 4590
F 0 "R23" V 9350 4590 50  0000 C CNN
F 1 "R309" V 9270 4590 50  0000 C CNN
F 2 "Resistor_SMD:R_0805_2012Metric" V 9200 4590 50  0001 C CNN
F 3 "https://es.rs-online.com/web/p/resistencias-fijas-para-montaje-en-superficie/7085979/" H 9270 4590 50  0001 C CNN
	1    9270 4590
	0    1    1    0   
$EndComp
$Comp
L TFG20:R309 R27
U 1 1
P 9770 4590
F 0 "R27" V 9850 4590 50  0000 C CNN
F 1 "R309" V 9770 4590 50  0000 C CNN
F 2 "Resistor_SMD:R_0805_2012Metric" V 9700 4590 50  0001 C CNN
F 3 "https://es.rs-online.com/web/p/resistencias-fijas-para-montaje-en-superficie/7085979/" H 9770 4590 50  0001 C CNN
	1    9770 4590
	0    1    1    0   
$EndComp
$Comp
L TFG20:R309 R31
U 1 1
P 10270 4590
F 0 "R31" V 10350 4590 50  0000 C CNN
F 1 "R309" V 10270 4590 50  0000 C CNN
F 2 "Resistor_SMD:R_0805_2012Metric" V 10200 4590 50  0001 C CNN
F 3 "https://es.rs-online.com/web/p/resistencias-fijas-para-montaje-en-superficie/7085979/" H 10270 4590 50  0001 C CNN
	1    10270 4590
	0    1    1    0   
$EndComp
$Comp
L TFG20:R309 R22
U 1 1
P 9270 2790
F 0 "R22" V 9350 2790 50  0000 C CNN
F 1 "R309" V 9270 2790 50  0000 C CNN
F 2 "Resistor_SMD:R_0805_2012Metric" V 9200 2790 50  0001 C CNN
F 3 "https://es.rs-online.com/web/p/resistencias-fijas-para-montaje-en-superficie/7085979/" H 9270 2790 50  0001 C CNN
	1    9270 2790
	0    1    1    0   
$EndComp
$Comp
L TFG20:R309 R26
U 1 1
P 9770 2790
F 0 "R26" V 9850 2790 50  0000 C CNN
F 1 "R309" V 9770 2790 50  0000 C CNN
F 2 "Resistor_SMD:R_0805_2012Metric" V 9700 2790 50  0001 C CNN
F 3 "https://es.rs-online.com/web/p/resistencias-fijas-para-montaje-en-superficie/7085979/" H 9770 2790 50  0001 C CNN
	1    9770 2790
	0    1    1    0   
$EndComp
$Comp
L TFG20:R309 R30
U 1 1
P 10270 2790
F 0 "R30" V 10350 2790 50  0000 C CNN
F 1 "R309" V 10270 2790 50  0000 C CNN
F 2 "Resistor_SMD:R_0805_2012Metric" V 10200 2790 50  0001 C CNN
F 3 "https://es.rs-online.com/web/p/resistencias-fijas-para-montaje-en-superficie/7085979/" H 10270 2790 50  0001 C CNN
	1    10270 2790
	0    1    1    0   
$EndComp
$Comp
L TFG20:R100 R21
U 1 1
P 8680 4750
F 0 "R21" V 8760 4750 50  0000 C CNN
F 1 "R100" V 8680 4750 50  0000 C CNN
F 2 "Resistor_SMD:R_0402_1005Metric" V 8610 4750 50  0001 C CNN
F 3 "https://es.rs-online.com/web/p/resistencias-fijas-para-montaje-en-superficie/8121739/" H 8680 4750 50  0001 C CNN
	1    8680 4750
	1    0    0    -1  
$EndComp
$Comp
L TFG20:R100 R34
U 1 1
P 10770 3040
F 0 "R34" V 10850 3040 50  0000 C CNN
F 1 "R100" V 10770 3040 50  0000 C CNN
F 2 "Resistor_SMD:R_0402_1005Metric" V 10700 3040 50  0001 C CNN
F 3 "https://es.rs-online.com/web/p/resistencias-fijas-para-montaje-en-superficie/8121739/" H 10770 3040 50  0001 C CNN
	1    10770 3040
	1    0    0    -1  
$EndComp
Text GLabel 3130 3720 1    50   Input ~ 0
AREF
$Comp
L TFG20:L77HDE15SD1CH4RHNVGA J5
U 1 1
P 7520 1770
F 0 "J5" H 7970 2035 50  0000 C CNN
F 1 "L77HDE15SD1CH4RHNVGA" H 7970 1944 50  0000 C CNN
F 2 "TFG_20:L77HDE15SD1CH4RHNVGA" H 8270 1870 50  0001 L CNN
F 3 "https://componentsearchengine.com/Datasheets/1/L77HDE15SD1CH4RHNVGA.pdf" H 8270 1770 50  0001 L CNN
F 4 "D-Sub High Density Connectors Dsub, Stamped Signal 3A, High Density, Right Angle PCB Thru Hole, FP=8.89mm (.350\"), 15 Socket, Bright Tin Shell, Flash Gold, 4-40 Rear Insert, Ground Tab with Boardlock, High Temp, Nickel Shell, VGA" H 8270 1670 50  0001 L CNN "Description"
F 5 "12.55" H 8270 1570 50  0001 L CNN "Height"
F 6 "523-7HDE15SDH4RHNVGA" H 8270 1470 50  0001 L CNN "Mouser Part Number"
F 7 "https://www.mouser.co.uk/ProductDetail/Amphenol-Commercial-Products/L77HDE15SD1CH4RHNVGA?qs=f9yNj16SXrKPVxRw%2FcVQYg%3D%3D" H 8270 1370 50  0001 L CNN "Mouser Price/Stock"
F 8 "Amphenol" H 8270 1270 50  0001 L CNN "Manufacturer_Name"
F 9 "L77HDE15SD1CH4RHNVGA" H 8270 1170 50  0001 L CNN "Manufacturer_Part_Number"
	1    7520 1770
	1    0    0    -1  
$EndComp
NoConn ~ 8420 2370
NoConn ~ 8420 2470
NoConn ~ 8420 1870
NoConn ~ 8420 1970
NoConn ~ 8420 2270
Wire Wire Line
	7520 2170 7520 2270
Wire Wire Line
	7520 2270 7520 2370
Connection ~ 7520 2270
Wire Wire Line
	7520 2370 7520 2470
Connection ~ 7520 2370
Wire Wire Line
	7520 2570 7520 2470
Connection ~ 7520 2470
Wire Wire Line
	7520 2570 7520 2780
Connection ~ 7520 2570
$Comp
L power:GND #PWR?
U 1 1
P 8420 1770
AR Path="/5E74E3FF/5E74F3C5/5F3BD1DE" Ref="#PWR?"  Part="1" 
AR Path="/5E74E3FF/5F1EBE7A/5F3BD1DE" Ref="#PWR022"  Part="1" 
F 0 "#PWR022" H 8420 1520 50  0001 C CNN
F 1 "GND" H 8420 1620 50  0000 C CNN
F 2 "" H 8420 1770 50  0001 C CNN
F 3 "" H 8420 1770 50  0001 C CNN
	1    8420 1770
	0    -1   -1   0   
$EndComp
Text GLabel 8720 2070 2    50   Input ~ 0
HSync
Text GLabel 8720 2170 2    50   Input ~ 0
VSync
$EndSCHEMATC
